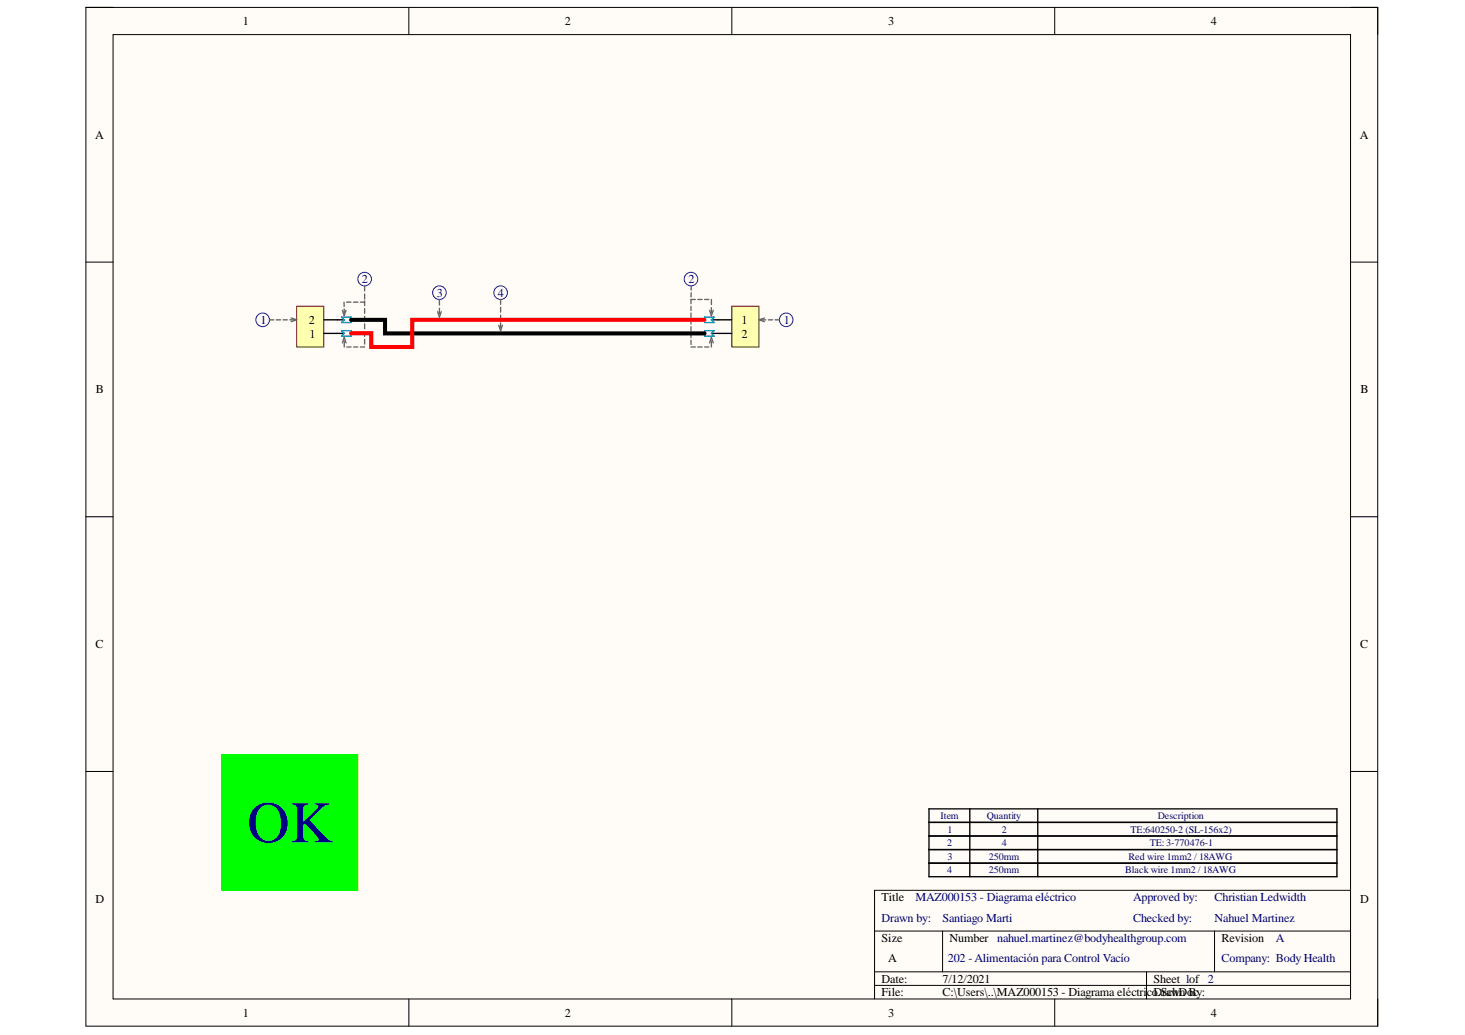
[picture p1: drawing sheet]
<svg xmlns="http://www.w3.org/2000/svg" width="297mm" height="210mm" viewBox="0 0 297 210" stroke-linecap="round" stroke-linejoin="round" font-family="sans-serif">
<path d="M17.4 1.5h261.9v206.6h-261.9z" fill-rule="evenodd" fill="#fffcf8"/>
<path d="M17.4 1.5h261.9v206.6h-261.9z" fill="none" stroke="#000" stroke-width=".2"/>
<path d="M22.9 7h250.9v195.6h-250.9z" fill-rule="evenodd" fill="#fffcf8"/>
<g fill="none" stroke="#000" stroke-width=".2">
<path d="M17.4 1.5h5.5M22.9 7h250.9v195.6h-250.9zM82.9 1.5v5.5M148.4 1.5v5.5M213.9 1.5v5.5M273.8 1.5h5.5v5.5M17.4 53.2h5.5M273.8 53.2h5.5M17.4 104.8h5.5M273.8 104.8h5.5M17.4 156.5h5.5M273.8 156.5h5.5"/>
<path d="M177.3 188.8h96.5M177.3 197.1h96.5M177.3 199.8h96.5M191.1 188.8v8.3M232.5 197.1v5.5M246.3 188.8v8.3M273.8 180.6h-96.5v22M82.9 202.6v5.5M148.4 202.6v5.5M213.9 202.6v5.5M279.3 202.6v5.5"/>
</g>
<path d="M188.4 164h82.7v13.8h-82.7zM188.4 166.8h82.7M188.4 169.5h82.7M188.4 172.3h82.7M188.4 175.1h82.7M196.6 164v13.8M210.4 164v13.8" fill="none" stroke="#000" stroke-width=".27"/>
<path d="M60.1 62.1h5.6v8.3h-5.6z" fill-rule="evenodd" fill="#ffffb0"/>
<path d="M60.1 62.1h5.6v8.3h-5.6z" fill="none" stroke="#800000" stroke-width=".2"/>
<path d="M65.7 67.6h2.7M65.7 64.9h2.7" fill="none" stroke="#000" stroke-width=".27"/>
<circle cx="53.3" cy="64.9" r="1.38" fill="none" stroke="#00f" stroke-width=".2"/>
<path d="M148.4 62.1h5.5v8.3h-5.5z" fill-rule="evenodd" fill="#ffffb0"/>
<path d="M148.4 62.1h5.5v8.3h-5.5z" fill="none" stroke="#800000" stroke-width=".2"/>
<path d="M68.4 64.9h1.4M68.4 67.6h1.4M144.2 64.9h4.2M144.2 67.6h4.2" fill="none" stroke="#000" stroke-width=".27"/>
<g fill="none" stroke="#00f" stroke-width=".2">
<circle cx="73.9" cy="56.6" r="1.38"/>
<circle cx="89.1" cy="59.4" r="1.38"/>
<circle cx="101.5" cy="59.4" r="1.38"/>
<circle cx="140.1" cy="56.6" r="1.38"/>
<circle cx="159.4" cy="64.9" r="1.38"/>
</g>
<path d="M69.2 64.3h2v1.1h-2l.6-.5zM69.2 67.1h2v1.1h-2l.6-.6zM142.9 64.3h1.9l-.6 .6 .6 .5h-1.9zM142.9 67.1h1.9l-.6 .5 .6 .6h-1.9z" fill="none" stroke="#009cca" stroke-width=".27"/>
<g fill="none" stroke="#646464" stroke-width=".27">
<path d="M73.9 58v1M73.9 59.6v1.1M54.6 64.9h.9M56 64.9h.9M57.4 64.9h.9M58.8 64.9h.8M59 64.5l1.1 .4-1.1 .3M69.4 69.5l.4-1.1 .4 1.1M69.8 61.3v.8M69.8 62.7v.8M69.8 69.2v1.2M70.2 62.9l-.4 1.1-.4-1.1"/>
<path d="M70.3 61.3h.9M70.3 70.4h.9M71.7 61.3h.8M71.7 70.4h.9M73.1 61.3h.8M73.1 70.4h.8M73.9 61v1M73.9 62.6v.9M73.9 64.1v1M73.9 65.7v1M73.9 67.3v.9M73.9 68.8v1"/>
<path d="M88.7 63.2l.4 1.1 .4-1.1M89.1 60.7v1.1M89.1 62.5v1.1M101.1 66l.4 1.1 .4-1.1M101.5 60.7v1M101.5 62.3v1M101.5 63.9v1M101.5 65.5v1M140.1 60.7v.9M140.1 62.1v.9M140.1 63.5v.8M140.1 64.9v.8"/>
<path d="M140.1 66.2v.9M140.1 67.6v.9M140.1 69v.9M140.1 70.4h.9M141.5 70.4h.8M142.9 70.4h.8M143.9 62.9l.3 1.1 .4-1.1M143.9 69.5l.3-1.1 .4 1.1M144.2 60.7v1.1M144.2 62.4v1M144.2 69.2v1.2"/>
</g>
<path d="M154.4 64.9h.9M155 64.5l-1.1 .4 1.1 .3M155.8 64.9h.8M157.2 64.9h.8" fill="none" stroke="#656764" stroke-width=".27"/>
<path d="M45 153h27.6v27.6h-27.6z" fill-rule="evenodd" fill="#0f0"/>
<path d="M45 153h27.6v27.6h-27.6z" fill="none" stroke="#0f0" stroke-width=".2"/>
<path d="M71.2 64.9h6.9v2.7h64.8" fill="none" stroke="#000" stroke-width=".82"/>
<path d="M142.9 64.9h-59.3v5.5h-8.3v-2.8h-4.1" fill="none" stroke="#f00" stroke-width=".82"/>
<text font-size="11.9" fill="#000080" x="50.1" y="170.8">OK</text>
<text font-size="2.8" fill="#646464" x="138.6" y="59.8">COSoc2B</text>
<g font-size="2.5">
<text x="49.2" y="5.1">1</text>
<text x="114.5" y="5.1">2</text>
<text x="180.1" y="5.1">3</text>
<text x="245.5" y="5.1">4</text>
<text x="19.3" y="28.1">A</text>
<text x="275.7" y="28.1">A</text>
<text x="62.6" y="65.7">2</text>
<text x="150.3" y="65.7">1</text>
<text x="62.8" y="68.5">1</text>
<text x="150.3" y="68.5">2</text>
<text x="19.5" y="79.8">B</text>
<text x="275.9" y="79.8">B</text>
<text x="19.4" y="131.5">C</text>
<text x="275.8" y="131.5">C</text>
<text x="19.4" y="183.1">D</text>
<text x="178.7" y="182.8">Title</text>
<text x="275.8" y="183.1">D</text>
<text x="178.7" y="191">Size</text>
<text x="192.5" y="191">Number nahuel.martinez@bodyhealthgroup.com</text>
<text x="247.7" y="191">Revision</text>
<text x="180.1" y="195.2">A</text>
<text x="178.7" y="199.3">Date:</text>
<text x="178.7" y="202.1">File:</text>
<text x="191.1" y="199.3">7/12/2021</text>
<text x="191.1" y="202.1">C:\Users\..\MAZ000153 - Diagrama eléctricoDrawn By:</text>
<text x="233.9" y="199.3">Sheet 1of 2</text>
<text x="234.8" y="202.1">.SchDoc</text>
<text x="49.2" y="206.2">1</text>
<text x="114.5" y="206.2">2</text>
<text x="180.1" y="206.2">3</text>
<text x="245.5" y="206.2">4</text>
</g>
<g font-size="2.5" fill="#000080">
<text x="73.3" y="57.5">2</text>
<text x="139.6" y="57.5">2</text>
<text x="52.8" y="65.7">1</text>
<text x="88.6" y="60.2">3</text>
<text x="100.9" y="60.2">4</text>
<text x="158.9" y="65.7">1</text>
<text x="185.6" y="182.8">MAZ000153 - Diagrama eléctrico</text>
<text x="229.8" y="182.8">Approved by:</text>
<text x="246.2" y="182.8">Christian Ledwidth</text>
<text x="178.7" y="187">Drawn by:</text>
<text x="191.1" y="187">Santiago Marti</text>
<text x="229.8" y="187">Checked by:</text>
<text x="246.2" y="187">Nahuel Martinez</text>
<text x="258.7" y="191">A</text>
<text x="192.2" y="195.2">202 -Alimentación para Control Vacío</text>
<text x="247.7" y="195.2">Company: Body Health</text>
</g>
<g font-size="2" fill="#000080">
<text x="190.7" y="166.1">Item</text>
<text x="200.1" y="166.1">Quantity</text>
<text x="234.7" y="166.1">Description</text>
<text x="192" y="171.6">2</text>
<text x="192.1" y="168.9">1</text>
<text x="203.1" y="168.9">2</text>
<text x="203.1" y="171.6">4</text>
<text x="229.2" y="168.9">TE:640250-2 (SL-156x2)</text>
<text x="233.1" y="171.6">TE:3-770476-1</text>
<text x="192" y="177.1">4</text>
<text x="192.1" y="174.4">3</text>
<text x="200.5" y="174.4">250mm</text>
<text x="200.5" y="177.1">250mm</text>
<text x="228.1" y="177.1">Black wire 1mm2 / 18AWG</text>
<text x="228.8" y="174.4">Red wire 1mm2 / 18AWG</text>
</g>
</svg>
